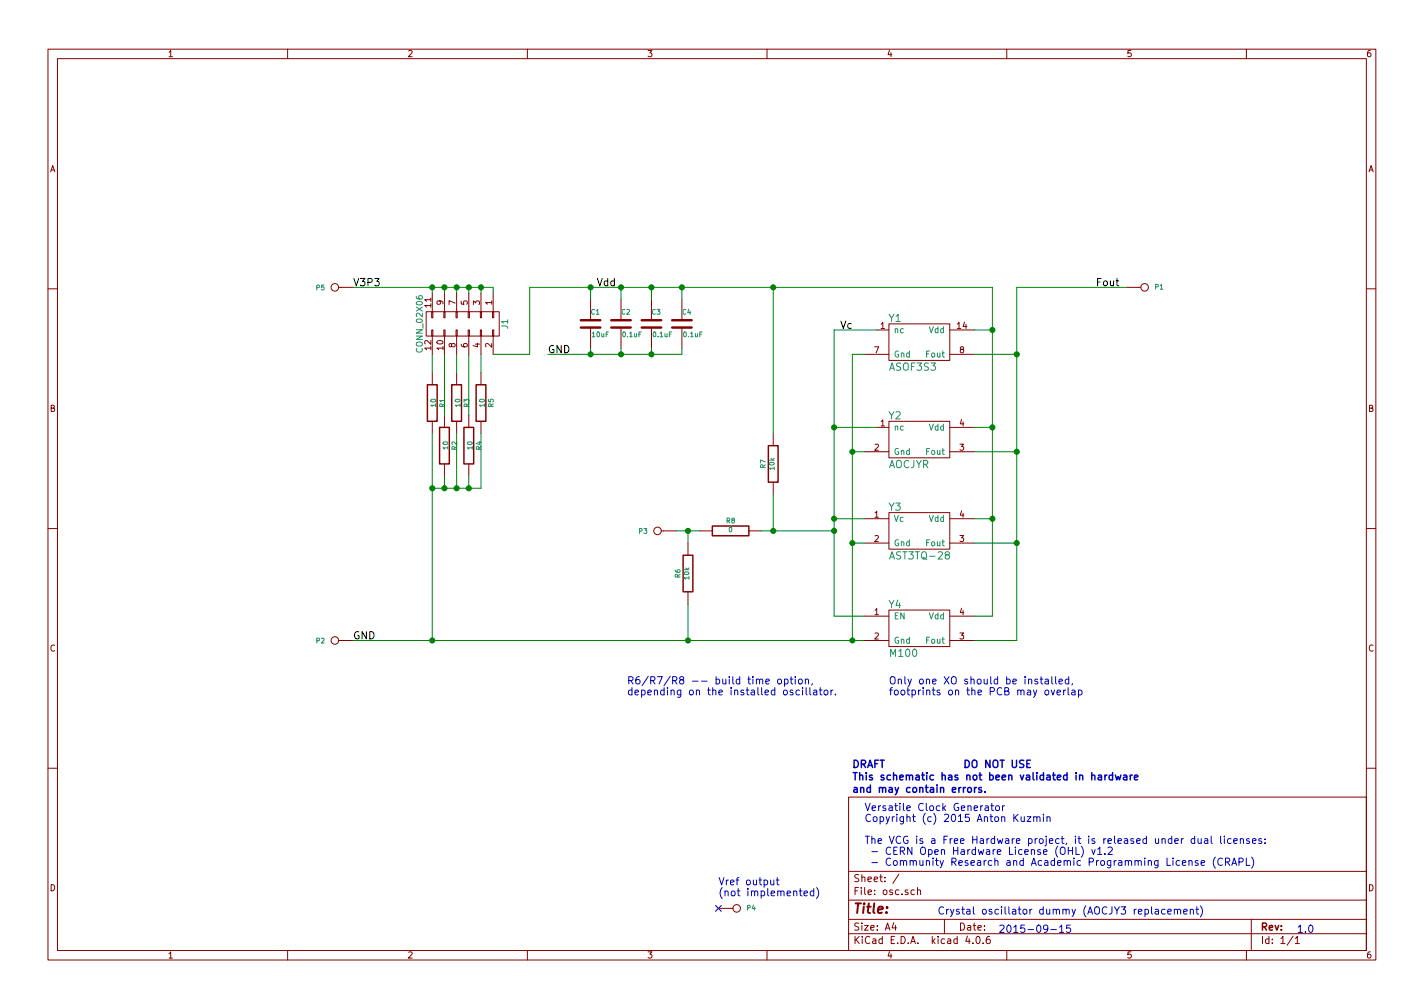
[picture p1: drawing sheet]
EESchema Schematic File Version 2
LIBS:osc-rescue
LIBS:power
LIBS:device
LIBS:transistors
LIBS:conn
LIBS:linear
LIBS:regul
LIBS:74xx
LIBS:cmos4000
LIBS:adc-dac
LIBS:memory
LIBS:xilinx
LIBS:microcontrollers
LIBS:dsp
LIBS:microchip
LIBS:analog_switches
LIBS:motorola
LIBS:texas
LIBS:intel
LIBS:audio
LIBS:interface
LIBS:digital-audio
LIBS:philips
LIBS:display
LIBS:cypress
LIBS:siliconi
LIBS:opto
LIBS:atmel
LIBS:contrib
LIBS:valves
LIBS:vcg
LIBS:osc-cache
EELAYER 25 0
EELAYER END
$Descr A4 11693 8268
encoding utf-8
Sheet 1 1
Title ""
Date ""
Rev ""
Comp ""
Comment1 ""
Comment2 ""
Comment3 ""
Comment4 ""
$EndDescr
$Comp
L CONN_1 P5
U 1 1
P 2750 2350
F 0 "P5" H 2830 2350 40  0000 L CNN
F 1 "CONN_1" H 2750 2405 30  0001 C CNN
F 2 "footprints:1pin" H 2750 2350 60  0001 C CNN
F 3 "" H 2750 2350 60  0000 C CNN
	1    2750 2350
	-1   0    0    -1  
$EndComp
$Comp
L CONN_1 P2
U 1 1
P 2750 5250
F 0 "P2" H 2830 5250 40  0000 L CNN
F 1 "CONN_1" H 2750 5305 30  0001 C CNN
F 2 "footprints:1pin" H 2750 5250 60  0001 C CNN
F 3 "" H 2750 5250 60  0000 C CNN
	1    2750 5250
	-1   0    0    -1  
$EndComp
$Comp
L CONN_1 P1
U 1 1
P 9400 2350
F 0 "P1" H 9480 2350 40  0000 L CNN
F 1 "CONN_1" H 9400 2405 30  0001 C CNN
F 2 "footprints:1pin" H 9400 2350 60  0001 C CNN
F 3 "" H 9400 2350 60  0000 C CNN
F 4 "Mill-Max" H 9400 2350 60  0001 C CNN "Vendor"
F 5 "3128-1-00-15-00-00-08-0" H 9400 2350 60  0001 C CNN "PartNum"
	1    9400 2350
	1    0    0    1   
$EndComp
$Comp
L CONN_1 P3
U 1 1
P 5400 4350
F 0 "P3" H 5480 4350 40  0000 L CNN
F 1 "CONN_1" H 5400 4405 30  0001 C CNN
F 2 "footprints:1pin" H 5400 4350 60  0001 C CNN
F 3 "" H 5400 4350 60  0000 C CNN
	1    5400 4350
	-1   0    0    -1  
$EndComp
$Comp
L R-RESCUE-osc R1
U 1 1
P 3550 3300
F 0 "R1" V 3630 3300 40  0000 C CNN
F 1 "10" V 3557 3301 40  0000 C CNN
F 2 "Resistors_SMD:R_2512_HandSoldering" V 3480 3300 30  0001 C CNN
F 3 "" H 3550 3300 30  0000 C CNN
	1    3550 3300
	1    0    0    -1  
$EndComp
$Comp
L R-RESCUE-osc R2
U 1 1
P 3650 3650
F 0 "R2" V 3730 3650 40  0000 C CNN
F 1 "10" V 3657 3651 40  0000 C CNN
F 2 "Resistors_SMD:R_2512_HandSoldering" V 3580 3650 30  0001 C CNN
F 3 "" H 3650 3650 30  0000 C CNN
	1    3650 3650
	1    0    0    -1  
$EndComp
$Comp
L R-RESCUE-osc R3
U 1 1
P 3750 3300
F 0 "R3" V 3830 3300 40  0000 C CNN
F 1 "10" V 3757 3301 40  0000 C CNN
F 2 "Resistors_SMD:R_2512_HandSoldering" V 3680 3300 30  0001 C CNN
F 3 "" H 3750 3300 30  0000 C CNN
	1    3750 3300
	1    0    0    -1  
$EndComp
$Comp
L R-RESCUE-osc R4
U 1 1
P 3850 3650
F 0 "R4" V 3930 3650 40  0000 C CNN
F 1 "10" V 3857 3651 40  0000 C CNN
F 2 "Resistors_SMD:R_2512_HandSoldering" V 3780 3650 30  0001 C CNN
F 3 "" H 3850 3650 30  0000 C CNN
	1    3850 3650
	1    0    0    -1  
$EndComp
$Comp
L R-RESCUE-osc R5
U 1 1
P 3950 3300
F 0 "R5" V 4030 3300 40  0000 C CNN
F 1 "10" V 3957 3301 40  0000 C CNN
F 2 "Resistors_SMD:R_2512_HandSoldering" V 3880 3300 30  0001 C CNN
F 3 "" H 3950 3300 30  0000 C CNN
	1    3950 3300
	1    0    0    -1  
$EndComp
Wire Wire Line
	3550 2900 3550 3050
Wire Wire Line
	3650 3400 3650 2900
Wire Wire Line
	3750 2900 3750 3050
Wire Wire Line
	3850 2900 3850 3400
Wire Wire Line
	3950 2900 3950 3050
Wire Wire Line
	3550 2350 3550 2400
Wire Wire Line
	3650 2350 3650 2400
Connection ~ 3550 2350
Wire Wire Line
	3750 2350 3750 2400
Connection ~ 3650 2350
Wire Wire Line
	3850 2350 3850 2400
Connection ~ 3750 2350
Wire Wire Line
	3950 2350 3950 2400
Connection ~ 3850 2350
Wire Wire Line
	2900 5250 7100 5250
$Comp
L C-RESCUE-osc C2
U 1 1
P 5100 2650
F 0 "C2" H 5100 2750 40  0000 L CNN
F 1 "0.1uF" H 5106 2565 40  0000 L CNN
F 2 "Capacitors_SMD:C_0603" H 5138 2500 30  0001 C CNN
F 3 "" H 5100 2650 60  0000 C CNN
	1    5100 2650
	1    0    0    -1  
$EndComp
Text Label 2900 5250 0    60   ~ 0
GND
Text Label 2900 2350 0    60   ~ 0
V3P3
Wire Wire Line
	8350 2350 9250 2350
Text Label 9000 2350 0    60   ~ 0
Fout
Text Label 6900 2700 0    60   ~ 0
Vc
Text Notes 7700 7500 0    60   ~ 0
Crystal oscillator dummy (AOCJY3 replacement)
Text Notes 8200 7650 0    60   ~ 0
2015-09-15
Text Notes 10650 7650 0    60   ~ 0
1.0
Wire Wire Line
	4500 2900 5600 2900
Wire Wire Line
	4850 2900 4850 2850
Text Label 4500 2900 0    60   ~ 0
GND
Connection ~ 3950 2350
Wire Wire Line
	4350 2350 8150 2350
Wire Wire Line
	4850 2350 4850 2450
Text Label 4900 2350 0    60   ~ 0
Vdd
$Comp
L ASOF3S3 Y1
U 1 1
P 7550 2800
F 0 "Y1" H 7350 3000 60  0000 C CNN
F 1 "ASOF3S3" H 7300 2600 60  0000 L CNN
F 2 "footprints:OSC-ASOF3S3" H 7300 2950 60  0001 C CNN
F 3 "" H 7300 2950 60  0000 C CNN
	1    7550 2800
	1    0    0    -1  
$EndComp
$Comp
L AST3TQ-28 Y3
U 1 1
P 7550 4350
F 0 "Y3" H 7350 4550 60  0000 C CNN
F 1 "AST3TQ-28" H 7300 4150 60  0000 L CNN
F 2 "footprints:OSC7050" H 7300 4500 60  0001 C CNN
F 3 "" H 7300 4500 60  0000 C CNN
	1    7550 4350
	1    0    0    -1  
$EndComp
$Comp
L AOCJYR Y2
U 1 1
P 7550 3600
F 0 "Y2" H 7350 3800 60  0000 C CNN
F 1 "AOCJYR" H 7300 3400 60  0000 L CNN
F 2 "footprints:OSC-AOCJYR-SMT" H 7300 3750 60  0001 C CNN
F 3 "" H 7300 3750 60  0000 C CNN
	1    7550 3600
	1    0    0    -1  
$EndComp
$Comp
L C-RESCUE-osc C1
U 1 1
P 4850 2650
F 0 "C1" H 4850 2750 40  0000 L CNN
F 1 "10uF" H 4856 2565 40  0000 L CNN
F 2 "Capacitors_SMD:C_1206" H 4888 2500 30  0001 C CNN
F 3 "" H 4850 2650 60  0000 C CNN
	1    4850 2650
	1    0    0    -1  
$EndComp
Wire Wire Line
	5100 2900 5100 2850
Connection ~ 4850 2900
Wire Wire Line
	5100 2350 5100 2450
Connection ~ 4850 2350
$Comp
L R-RESCUE-osc R7
U 1 1
P 6350 3800
F 0 "R7" V 6430 3800 40  0000 C CNN
F 1 "10k" V 6357 3801 40  0000 C CNN
F 2 "Resistors_SMD:R_0603_HandSoldering" V 6280 3800 30  0001 C CNN
F 3 "" H 6350 3800 30  0000 C CNN
	1    6350 3800
	-1   0    0    1   
$EndComp
Wire Wire Line
	8150 2350 8150 5050
Wire Wire Line
	8150 5050 8000 5050
Connection ~ 5100 2350
Wire Wire Line
	8000 4250 8150 4250
Connection ~ 8150 4250
Wire Wire Line
	8000 3500 8150 3500
Connection ~ 8150 3500
Wire Wire Line
	8000 2700 8150 2700
Connection ~ 8150 2700
Wire Wire Line
	8000 2900 8350 2900
Wire Wire Line
	8350 2350 8350 5250
Wire Wire Line
	8350 5250 8000 5250
Wire Wire Line
	8000 4450 8350 4450
Connection ~ 8350 4450
Wire Wire Line
	8000 3700 8350 3700
Connection ~ 8350 3700
Wire Wire Line
	7000 2900 7000 5250
Wire Wire Line
	7000 4450 7100 4450
Connection ~ 7000 5250
Wire Wire Line
	7000 3700 7100 3700
Connection ~ 7000 4450
Wire Wire Line
	7000 2900 7100 2900
Connection ~ 7000 3700
Connection ~ 8350 2900
Wire Wire Line
	3550 3550 3550 5250
Connection ~ 3550 5250
Wire Wire Line
	3550 4000 3950 4000
Wire Wire Line
	3650 4000 3650 3900
Connection ~ 3550 4000
Wire Wire Line
	3750 4000 3750 3550
Connection ~ 3650 4000
Wire Wire Line
	3850 4000 3850 3900
Connection ~ 3750 4000
Wire Wire Line
	3950 4000 3950 3550
Connection ~ 3850 4000
Text Notes 7300 5700 0    60   ~ 0
Only one XO should be installed,\nfootprints on the PCB may overlap
$Comp
L CONN_1 P4
U 1 1
P 6050 7450
F 0 "P4" H 6130 7450 40  0000 L CNN
F 1 "CONN_1" H 6050 7505 30  0001 C CNN
F 2 "footprints:1pin" H 6050 7450 60  0001 C CNN
F 3 "" H 6050 7450 60  0000 C CNN
F 4 "Mill-Max" H 6050 7450 60  0001 C CNN "Vendor"
F 5 "3128-1-00-15-00-00-08-0" H 6050 7450 60  0001 C CNN "PartNum"
	1    6050 7450
	1    0    0    1   
$EndComp
NoConn ~ 5900 7450
Text Notes 5900 7350 0    60   ~ 0
Vref output\n(not implemented)
Text Notes 7100 7100 0    60   ~ 0
Versatile Clock Generator\nCopyright (c) 2015 Anton Kuzmin\n\nThe VCG is a Free Hardware project, it is released under dual licenses:\n - CERN Open Hardware License (OHL) v1.2\n - Community Research and Academic Programming License (CRAPL)
Text Notes 7000 6500 0    60   ~ 12
DRAFT              DO NOT USE\nThis schematic has not been validated in hardware\nand may contain errors.
$Comp
L R-RESCUE-osc R6
U 1 1
P 5650 4700
F 0 "R6" V 5730 4700 40  0000 C CNN
F 1 "10k" V 5657 4701 40  0000 C CNN
F 2 "Resistors_SMD:R_0603_HandSoldering" V 5580 4700 30  0001 C CNN
F 3 "" H 5650 4700 30  0000 C CNN
	1    5650 4700
	-1   0    0    1   
$EndComp
$Comp
L R-RESCUE-osc R8
U 1 1
P 6000 4350
F 0 "R8" V 6080 4350 40  0000 C CNN
F 1 "0" V 6007 4351 40  0000 C CNN
F 2 "Resistors_SMD:R_0603_HandSoldering" V 5930 4350 30  0001 C CNN
F 3 "" H 6000 4350 30  0000 C CNN
	1    6000 4350
	0    -1   -1   0   
$EndComp
Wire Wire Line
	5550 4350 5750 4350
Connection ~ 5650 4350
Wire Wire Line
	5650 4950 5650 5250
Connection ~ 5650 5250
Wire Wire Line
	6350 3550 6350 2350
Connection ~ 6350 2350
Wire Wire Line
	7200 2700 6850 2700
Wire Wire Line
	6850 2700 6850 5050
Wire Wire Line
	6850 5050 7100 5050
Wire Wire Line
	7100 4250 6850 4250
Connection ~ 6850 4250
Wire Wire Line
	7200 3500 6850 3500
Connection ~ 6850 3500
Wire Wire Line
	5650 4350 5650 4450
Wire Wire Line
	6250 4350 6850 4350
Connection ~ 6850 4350
Wire Wire Line
	6350 4050 6350 4350
Connection ~ 6350 4350
Text Notes 5150 5700 0    60   ~ 0
R6/R7/R8 -- build time option,\ndepending on the installed oscillator.
$Comp
L M100 Y4
U 1 1
P 7550 5150
F 0 "Y4" H 7350 5350 60  0000 C CNN
F 1 "M100" H 7300 4950 60  0000 L CNN
F 2 "footprints:OSC5032" H 7300 5300 60  0001 C CNN
F 3 "" H 7300 5300 60  0000 C CNN
	1    7550 5150
	1    0    0    -1  
$EndComp
$Comp
L C-RESCUE-osc C3
U 1 1
P 5350 2650
F 0 "C3" H 5350 2750 40  0000 L CNN
F 1 "0.1uF" H 5356 2565 40  0000 L CNN
F 2 "Capacitors_SMD:C_0603" H 5388 2500 30  0001 C CNN
F 3 "" H 5350 2650 60  0000 C CNN
	1    5350 2650
	1    0    0    -1  
$EndComp
Wire Wire Line
	5350 2450 5350 2350
Connection ~ 5350 2350
Wire Wire Line
	5350 2900 5350 2850
Connection ~ 5100 2900
$Comp
L C-RESCUE-osc C4
U 1 1
P 5600 2650
F 0 "C4" H 5600 2750 40  0000 L CNN
F 1 "0.1uF" H 5606 2565 40  0000 L CNN
F 2 "Capacitors_SMD:C_0603" H 5638 2500 30  0001 C CNN
F 3 "" H 5600 2650 60  0000 C CNN
	1    5600 2650
	1    0    0    -1  
$EndComp
Wire Wire Line
	5600 2450 5600 2350
Connection ~ 5600 2350
Wire Wire Line
	5600 2900 5600 2850
Connection ~ 5350 2900
$Comp
L CONN_02X06 J1
U 1 1
P 3800 2650
F 0 "J1" H 3800 3000 50  0000 C CNN
F 1 "CONN_02X06" H 3800 2300 50  0000 C CNN
F 2 "Pin_Headers:Pin_Header_Straight_2x06_Pitch2.54mm" H 3800 1450 50  0001 C CNN
F 3 "" H 3800 1450 50  0001 C CNN
	1    3800 2650
	0    1    1    0   
$EndComp
Wire Wire Line
	2900 2350 4050 2350
Wire Wire Line
	4050 2350 4050 2400
Wire Wire Line
	4050 2900 4350 2900
Wire Wire Line
	4350 2900 4350 2350
$EndSCHEMATC
